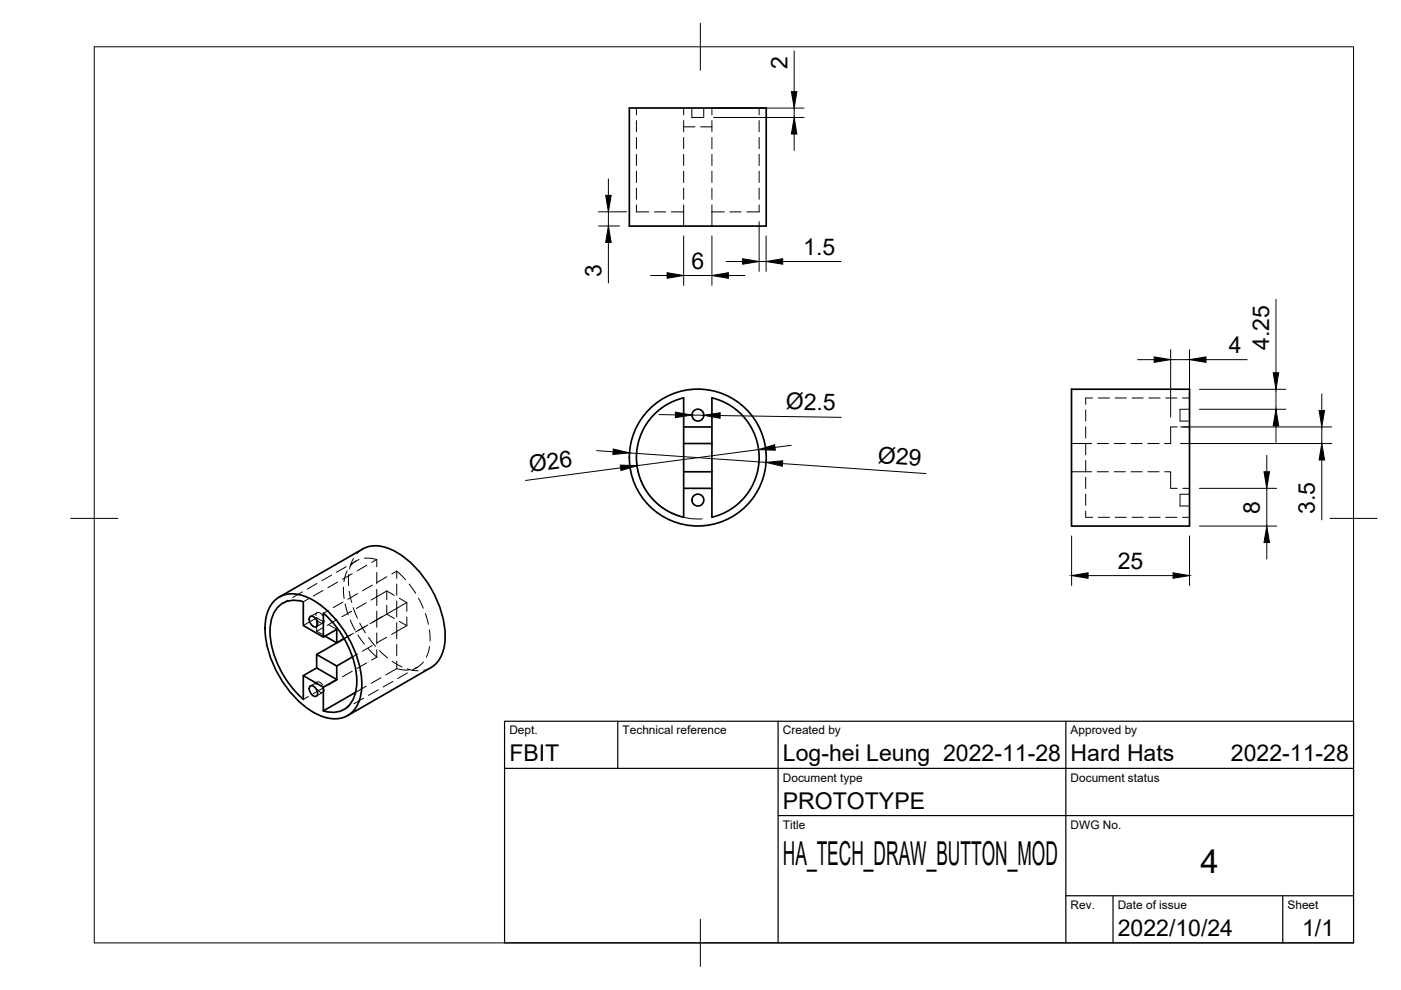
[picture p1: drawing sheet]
<svg xmlns="http://www.w3.org/2000/svg" width="297mm" height="210mm" viewBox="0 0 297 210" stroke-linecap="round" stroke-linejoin="round" font-family="sans-serif">
<!-- layer: Visible -->
<g fill="none" stroke="#000" stroke-width=".36">
<path d="M133.4 22.9h29.1v25h-29.1zM144.9 84.4a13 13 0 0 0-10 12.6 13 13 0 0 0 10 12.7v-9.7M144.9 84.4v6.1h6M144.9 90.5v9.5M144.9 94h6M150.9 84.4v9.6M150.9 94v6M150.9 84.4a13 13 0 0 1 10.1 12.6 13 13 0 0 1-10.1 12.7v-6.2M227.2 82.5h25v29h-25zM76.9 116.4l-17.7 10.2M76.9 116.4a7.1 7.1 0 0 1 7.2 .7 22.6 22.6 0 0 1 10.3 17.8 7.5 7.5 0 0 1-3 6.6M144.9 100h6"/>
<path d="M150.9 100v3.5h-6M58 127.5a5.9 5.9 0 0 1 7.2-.9 21.8 21.8 0 0 1 10.6 13 14.6 14.6 0 0 1 .2 9.4 5.4 5.4 0 0 1-7 3.1 18.9 18.9 0 0 1-10.2-9.4 18.5 18.5 0 0 1-2.3-12.2l.4-1.1zM64.3 127.6v5l4.3 2.5M64.3 127.6a5 5 0 0 0-6.8 3.8 17.3 17.3 0 0 0 3.4 13 19.8 19.8 0 0 0 3.4 3.9M65.8 130.7a1.45 1.45 0 0 1 1.3 2.2 1.45 1.45 0 0 1-1.3-2.2zM67.1 138.8l4.3 2.4 3.3-1.9M68.6 130v5.1l2.8-1.7v2.9l1.5-.9M68.6 130a20.7 20.7 0 0 1 7.1 14.4 6.4 6.4 0 0 1-3.2 6.2 5.6 5.6 0 0 1-3.9 .1M68.9 134.9l2.5 1.4M73 135.4l-5.9 3.4v2.8l-2.8 1.6v5.1M65.8 145.4a1.45 1.45 0 0 1 1.3 2.2 1.45 1.45 0 0 1-1.3-2.2zM67.1 141.6l4.3 2.5"/>
<path d="M68.6 145.7v5l6.8-3.9M71.4 141.2v2.9l-2.8 1.6-4.3-2.5M91.4 141.6l-17.7 10.1"/>
<circle cx="147.9" cy="97" r="14.5"/>
<circle cx="148" cy="88" r="1.26"/>
<circle cx="148" cy="106" r="1.26"/>
</g>
<!-- layer: Hidden -->
<g fill="none" stroke="#000" stroke-width=".21">
<path d="M134.9 22.9v1.5M134.9 25.6v2.4M134.9 29.1v2.4M134.9 32.7v2.4M134.9 36.3v2.4M134.9 39.9v2.4M144.9 22.9v1.5M144.9 25.6v2.4M144.9 29.1v2.4M144.9 32.7v2.4M144.9 36.3v2.4M144.9 39.9v2.4"/>
<path d="M144.9 26.9h2.4M146.7 22.9v2h2.5v-2M148.5 26.9h2.4M150.9 22.9v1.5M150.9 25.6v2.4M150.9 29.1v2.4M150.9 32.7v2.4M150.9 36.3v2.4M150.9 39.9v2.4M161 22.9v1.5M161 25.6v2.4M161 29.1v2.4"/>
<path d="M161 32.7v2.4M161 36.3v2.4M161 39.9v2.4M134.9 43.4v1.5h2.7M138.7 44.9h2.4M142.3 44.9h2.6M144.9 43.4v4.5M150.9 44.9h2.7M150.9 43.4v4.5M154.7 44.9h2.4M161 43.4v1.5h-2.7M227.2 94h4.3"/>
<path d="M230.2 97.6v2.4M230.2 94.1v2.3M230.2 90.5v2.4M230.2 86.9v2.4M231.7 84.4h-1.5v1.3M232.6 94h2.4M232.9 84.4h2.3M236.2 94h2.4M236.4 84.4h2.4M239.8 94h2.4M240 84.4h2.4M243.4 94h2.3"/>
<path d="M243.6 84.4h2.4M247.1 84.4h2.4M249.6 90.5h-1.4v3.5h-1.3M250.7 84.4h1.5M250.8 90.5h1.4M252.2 86.8h-2v2.5h2M75 118.4l-.9 2.2M75.5 118.9l-1.1 .6M76.1 118.7l-1.1 .6-.8 .7M76.9 116.4l-1.3 1M77.3 118.4h1.2l1.4 .2M77.8 119.8l-2.1 1.2"/>
<path d="M79.9 118.6v1.6M79.9 118.6l-1.1 .6M227.2 100h4.3M230.2 108.3v1.4h1.5M230.2 104.8v2.4M230.2 101.2v2.4M232.6 100h2.4M232.9 109.7h2.3M236.2 100h2.4M236.4 109.7h2.4M239.8 100h2.4M240 109.7h2.4"/>
<path d="M243.4 100h2.3M243.6 109.7h2.4M246.9 100h1.3v3.5h1.4M247.1 109.7h2.4M250.7 109.7h1.5M250.8 103.5h1.4M252.2 104.8h-2v2.5h2M61 127.3l-1.1 .6M64.1 125.5l-2 1.2M65.4 127l-1.1 .6M67 130.5a.61 .61 0 0 1 .4-.7 .61 .61 0 0 1 .7 .4l.3 .3M67.1 133.9l1.8 1"/>
<path d="M67.1 131v2.9M67.2 123.7l-2 1.2M67.2 129.9l-1.4 .8M67.3 131.5a.81 .81 0 0 0 .6 .6 .81 .81 0 0 0 .8-.3v-.3M68.3 133.2l-1.2 .7M68.5 125.2l-2.1 1.2M68.5 132.1l-1.4 .8M68.7 131.9l-1.6-.9-2.8 1.6M69.6 129.4l-1 .6M69.8 132.5l1.6 .9M70.3 121.9l-2.1 1.2M71.4 131.4l-2 1.2"/>
<path d="M71.6 123.4l-2.1 1.2M72.7 127.6l-2 1.2M72.8 124.5l.2 2.4M73.2 128.1l.6 2.2M73.4 120.2l-2.1 1.1M73.6 121l-.7 2.3M73.9 121.8v2.4M74 125.4l.5 2.3M74.3 131.4l1 2.2M74.4 134.6l-1.4 .8M74.5 129.6l-2 1.2M74.7 121.6l-2.1 1.2"/>
<path d="M74.9 128.8l.9 2.2M74.9 134.3l-2 1.1M75.8 138.7l-1.1 .6M75.8 125.8l-2 1.3M75.9 134.6l1.3 2M76.3 132.1l1.2 2.1M77.6 127.8l-2 1.2M78 137.5l1.9 1.8M78 132.5l-2.6 1.5M78.1 135.2l1.5 1.8M78.9 136.9l-2.1 1.2M78.9 124.1l-2 1.2"/>
<path d="M79.9 121.4v2.4M79.9 125v3.4M79.9 129.6v3.4M79.9 134.2v2.4M79.9 137.8v1.5M79.9 139.3l-1.1 .6M80.4 137.9l1.8 1.6M81.1 130.7l-2 1.2M82 130.2l-3.5 2M82 125.3v1.9M82 128.3v1.9M82 125.3l-3.3 1.9"/>
<path d="M82 125.3l1.6 .9M82 130.2l1.6 .9M82 135.1l-2.1 1.2M82 122.3l-2.1 1.2M84.1 121.1l1.9 1.8M84.1 121.1v1.6M84.1 123.8v2.4M84.1 127.4v3.4M84.1 132v3.4M84.1 136.6v2.4M84.1 121.1l-1 .6M84.6 126.8l1.7 1"/>
<path d="M84.6 131.7l1.7 1M86.3 127.8l-4.2 2.3M86.3 127.8v1.8M86.3 130.8v1.9M86.3 132.7l-3.3 1.8M86.8 123.8l1.3 2M88.7 126.8l1 2.2M90.2 130.1l.6 2.3M91 133.5l.2 2.4M91.1 137.1l-.7 2.3M65.4 147.7l-1.1 .6M67 145.2a.6 .6 0 0 1 .4-.7 .6 .6 0 0 1 .7 .4l.3 .3"/>
<path d="M67.2 144.6l-1.4 .9M67.3 146.2a.79 .79 0 0 0 .6 .6 .79 .79 0 0 0 .8-.3v-.3M68.5 145.9l-2.1 1.2M68.5 146.8l-1.4 .8M71.6 144.1l-2.1 1.2M74 149.8l-1.1 .6M74.7 142.3l-2.1 1.2M77.1 148l-2.1 1.2M77.7 145.5l-2.3 1.3M77.8 140.5l-2.1 1.2M80.2 146.3l-2.1 1.1M80.8 143.7l-2.1 1.2"/>
<path d="M83.1 140.2l2.1 1.2M83.3 144.5l-2.1 1.2M84.1 141.8l1.4 .2h1.2M84.1 140.2v1.6M84.1 141.8l-2.3 1.3M86.3 141.8l1.2 .3 1.2 .1M86.4 142.7l-2.1 1.2M88.5 141.5l-1.1 .6M89.8 140.4l-.8 .7-1.1 .7M91.4 141.6l-1.6 .5"/>
</g>
<!-- layer: BORDER -->
<path d="M20 9.9h267v190h-267zM148.5 4.9v10M15 109.9h10M282 109.9h10M148.5 194.9v10" fill="none" stroke="#000" stroke-width=".21"/>
<!-- layer: TITLEBLOCK -->
<path d="M107 152.9h180v47h-180zM131 152.9v10M165 152.9v47M226 152.9v47M107 162.9h180M165 172.9h122M226 189.9h61M236 189.9v10M272 189.9v10" fill="none" stroke="#000" stroke-width=".25"/>
<!-- layer: FD_Dimensions -->
<g fill="none" stroke="#000" stroke-width=".21">
<path d="M168.4 10.8v8.6M129 37.9v3.5M151.3 24.9h19.2M151.3 22.9h19.2M168.4 22.9v2M168.4 28.4v3.5M126.9 44.9h5.9M126.9 47.9h4.4M129 44.9v3M129 51.4v8.6M137.9 58.4h3.5M144.9 50v10.5"/>
<path d="M144.9 58.4h6M150.9 50v10.5M153.9 55.4h3.5M154.4 58.4h3.5M161 47v10.5M161 55.4h1.4M162.4 50v7.5M165.9 55.4h12.4M241.2 76.3h3.5M248.2 74.1v14.3M248.2 76.3h4M252.2 74.1v14.3"/>
<path d="M255.7 76.3h8.7M270.5 63.5v15.5M126.5 95.5l3.5 .3M131.6 99.2l-20.2 2.7M133.5 96l28.9 2M134.9 96.6a13 13 0 0 0 14 13.4M139.7 87.9l3.5 .1M146.7 88h2.5M152.7 88.1l25.7 .4M160.8 95.3l-25.7 3.4M165.9 98.3l30.4 2.1M167.8 94.4l-3.5 .5"/>
<path d="M250.3 90.5h32.1M250.3 94h32.1M254.3 86.8h18.3M254.3 82.5h18.3M268.6 96.5v3.5M270.5 82.5v4.3M270.5 90.3v3.5M280.2 83.5v3.5M280.2 90.5v3.5M280.2 97.5v12.7M227.2 113.6v10.5M252.2 113.6v10.5"/>
<path d="M254.3 103.5h16.4M254.3 111.5h16.4M268.6 103.5v8M268.6 115v3.5M230.7 122h18"/>
</g>
<g fill="#000" stroke="#000" stroke-width=".21">
<path d="M167.8 19.4h1.2l-.6 3.5zM168.4 24.9l.6 3.5h-1.2zM128.4 41.4h1.2l-.6 3.5zM129 47.9l.6 3.5h-1.2zM141.4 57.8l3.5 .6-3.5 .6zM150.9 58.4l3.5-.6v1.2zM157.4 54.9l3.6 .5-3.6 .6zM162.4 55.4l3.5-.5v1.1zM244.7 75.7l3.5 .6-3.5 .5zM252.2 76.3l3.5-.6v1.1zM269.9 79h1.2l-.6 3.5zM130 95.2l3.5 .8-3.6 .4z"/>
<path d="M131.5 98.6l3.6 .1-3.4 1.1zM143.2 87.4l3.5 .6-3.5 .6zM149.2 88l3.5-.5v1.2zM160.8 95.3l3.4-1 .2 1.2zM162.4 98l3.5-.3v1.2zM270.5 86.8l.6 3.5h-1.2zM279.7 87h1.1l-.6 3.5zM280.2 94l.6 3.5h-1.1zM268 100h1.2l-.6 3.5zM268.6 111.5l.6 3.5h-1.2zM227.2 122l3.5-.6v1.2zM248.7 121.4l3.5 .6-3.5 .6z"/>
</g>
<g font-size="7">
<text x="166" y="183.4">HA_TECH_DRAW_BUTTON_MOD</text>
<text x="254.5" y="185.2">4</text>
</g>
<g font-size="4.9">
<text x="167" y="14.7" transform="rotate(-90 167 14.7)">2</text>
<text x="170.3" y="54">1.5</text>
<text x="127.5" y="58.8" transform="rotate(-90 127.5 58.8)">3</text>
<text x="146.6" y="57">6</text>
<text x="260.5" y="74.9">4</text>
<text x="269.1" y="74.2" transform="rotate(-90 269.1 74.2)">4.25</text>
<text x="166.6" y="86.8" transform="rotate(1 166.6 86.8)">Ø2.5</text>
<text x="112.4" y="100.2" transform="rotate(-8 112.4 100.2)">Ø26</text>
<text x="186.1" y="98.1" transform="rotate(4 186.1 98.1)">Ø29</text>
<text x="267.1" y="108.9" transform="rotate(-90 267.1 108.9)">8</text>
<text x="278.8" y="109" transform="rotate(-90 278.8 109)">3.5</text>
<text x="237" y="120.6">25</text>
<text x="108" y="161.4">FBIT</text>
<text x="166" y="161.4">Log-hei Leung 2022-11-28</text>
<text x="227" y="161.4">Hard Hats</text>
<text x="261" y="161.4">2022-11-28</text>
<text x="166" y="171.4">PROTOTYPE</text>
<text x="237" y="198.4">2022/10/24</text>
<text x="276.1" y="198.6">1/1</text>
</g>
<g font-size="2.5">
<text x="108" y="155.7">Dept.</text>
<text x="132" y="155.7">Technical reference</text>
<text x="166" y="155.7">Created by</text>
<text x="227" y="155.7">Approved by</text>
<text x="166" y="165.7">Document type</text>
<text x="227" y="165.7">Document status</text>
<text x="166" y="175.7">Title</text>
<text x="227" y="175.7">DWG No.</text>
<text x="227" y="192.7">Rev.</text>
<text x="237" y="192.7">Date of issue</text>
<text x="273" y="192.7">Sheet</text>
</g>
</svg>
